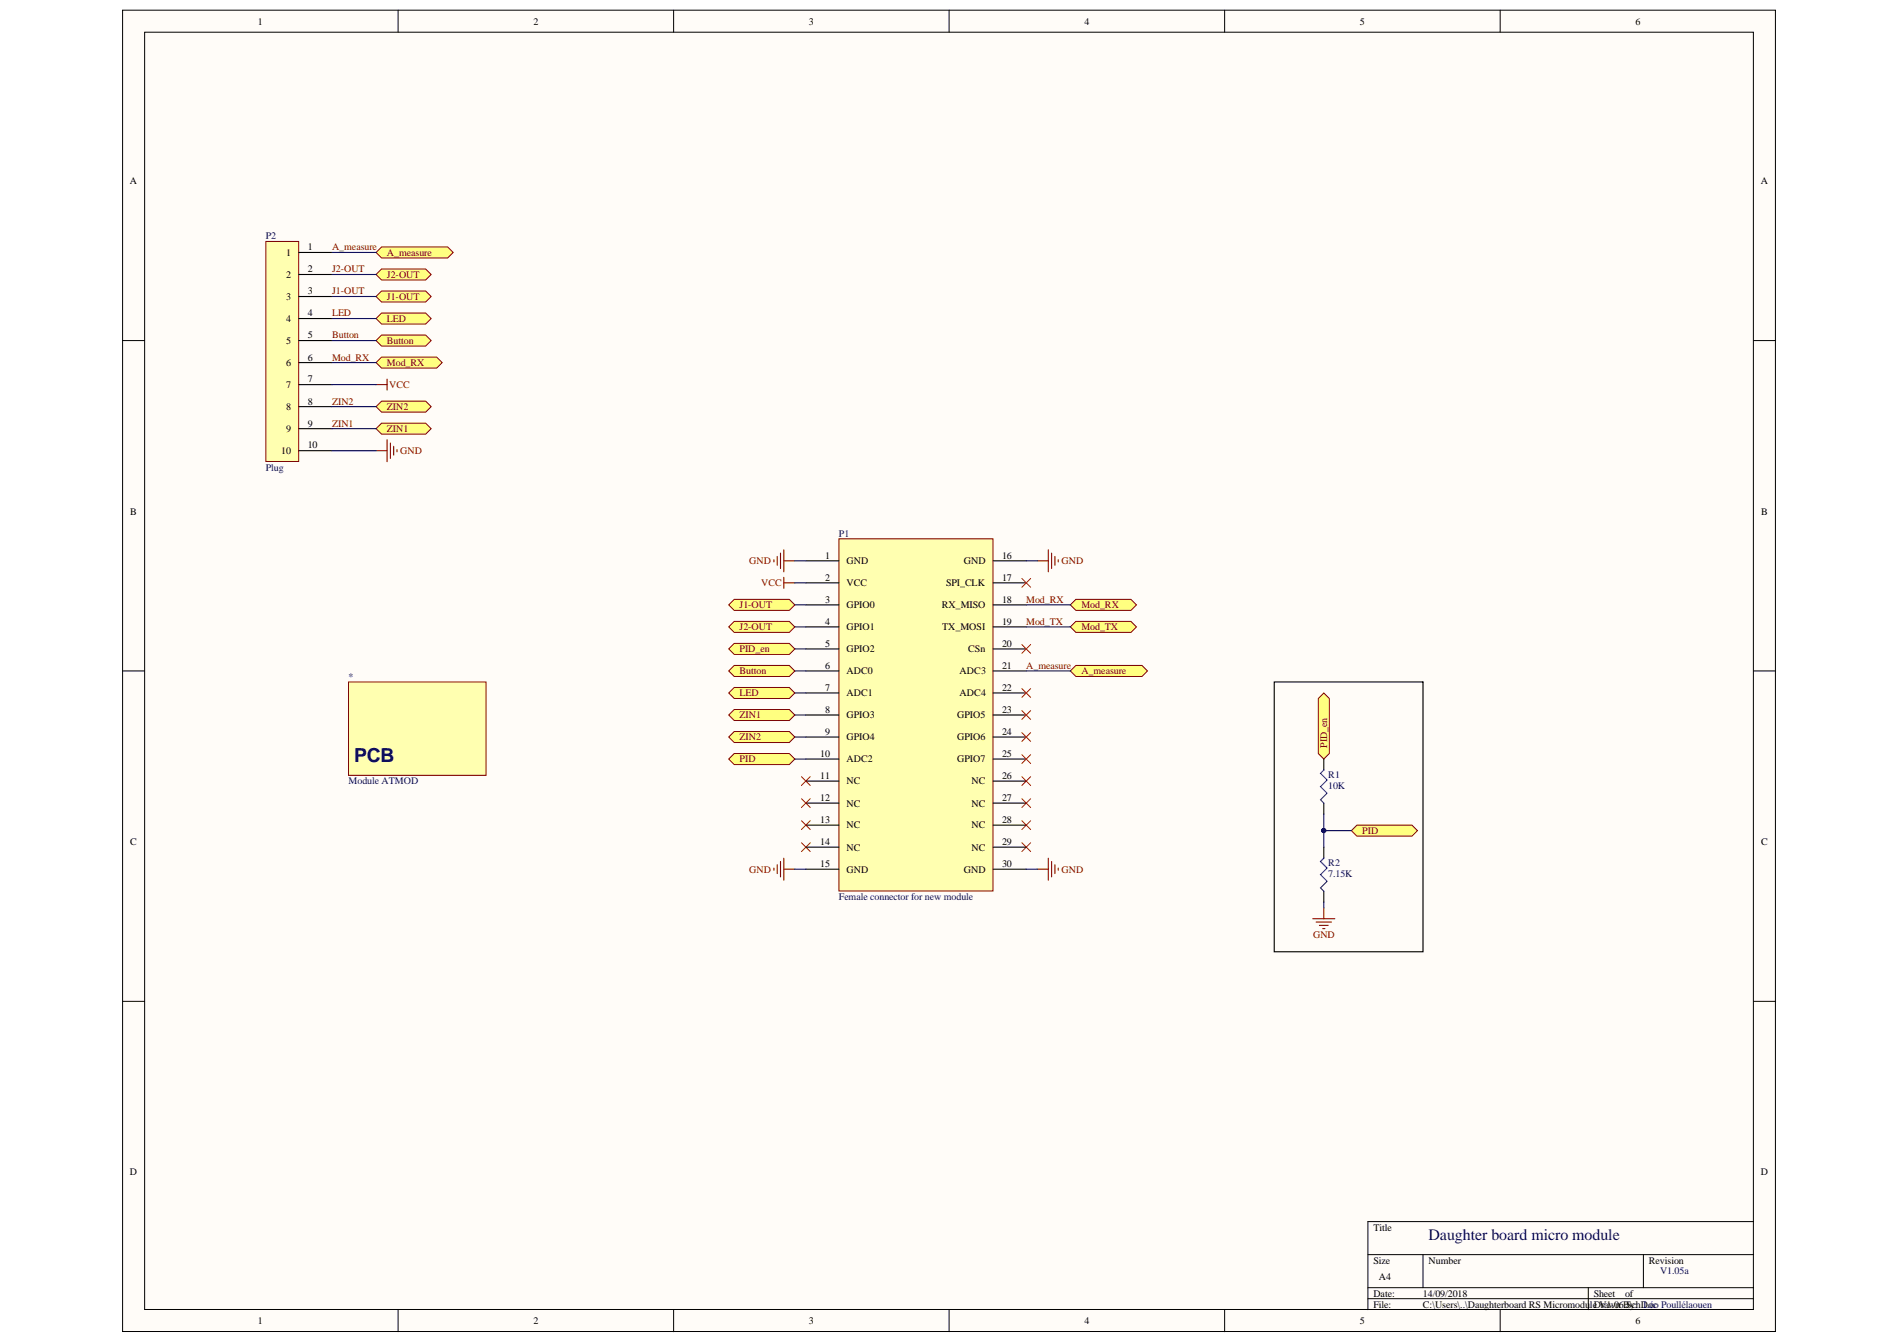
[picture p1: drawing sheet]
<svg xmlns="http://www.w3.org/2000/svg" width="297mm" height="210mm" viewBox="0 0 297 210" stroke-linecap="round" stroke-linejoin="round" font-family="sans-serif">
<g fill="#fffcf8" stroke="#000" stroke-width=".16">
<path d="M19.2 1.6h258.2v206.4h-258.2z"/>
<path d="M22.6 5h251.4v199.5h-251.4z"/>
</g>
<g fill="none" stroke="#000" stroke-width=".16">
<path d="M62.2 1.6v3.4M105.3 1.6v3.4M148.3 1.6v3.4M191.4 1.6v3.4M234.4 1.6v3.4M19.2 53.2h3.4M274 53.2h3.5M19.2 104.8h3.4M274 104.8h3.5M19.2 156.4h3.4M274 156.4h3.5M213.7 195.9h60.3"/>
<path d="M222.3 195.9v5.2M256.8 195.9v5.2M274 190.8h-60.3v13.7M62.2 204.5v3.5M105.3 204.5v3.5M148.3 204.5v3.5M191.4 204.5v3.5M213.7 201.1h60.3M213.7 202.8h60.3M234.4 204.5v3.5M248.2 201.1v3.4"/>
</g>
<path d="M58.8 70.4h1.7M60.5 68.7v3.4M61 69.2v2.4M61.5 69.7v1.4M62 70.2v.4" fill="none" stroke="#800000" stroke-width=".17"/>
<g fill="#ffff80" stroke="#800000" stroke-width=".16">
<path d="M58.8 49.7l.8-.8h6.9l.9 .8-.9 .9h-6.9z" fill-rule="evenodd"/>
<path d="M58.8 46.3l.8-.9h6.9l.9 .9-.9 .9h-6.9z" fill-rule="evenodd"/>
<path d="M58.8 42.9l.8-.9h6.9l.9 .9-.9 .8h-6.9z" fill-rule="evenodd"/>
<path d="M58.8 53.2l.8-.9h6.9l.9 .9-.9 .8h-6.9z" fill-rule="evenodd"/>
</g>
<path d="M60.5 59.2v1.7M58.8 60.1h1.7" fill="none" stroke="#800000" stroke-width=".17"/>
<g fill="#ffff80" stroke="#800000" stroke-width=".16">
<path d="M58.8 66.9l.8-.8h6.9l.9 .8-.9 .9h-6.9z" fill-rule="evenodd"/>
<path d="M58.8 63.5l.8-.9h6.9l.9 .9-.9 .9h-6.9z" fill-rule="evenodd"/>
</g>
<g fill="none" stroke="#800000" stroke-width=".17">
<path d="M120.9 87.4v.4M121.4 86.9v1.4M122 86.4v2.4M122.5 85.9v3.4M122.5 90.2v1.7M122.5 87.6h1.7M122.5 91h1.7M162.1 87.6h1.7M163.8 85.9v3.4M164.3 86.4v2.4M164.8 86.9v1.4M165.4 87.4v.4"/>
<path d="M120.9 135.6v.3M121.4 135.1v1.3M122 134.5v2.5M122.5 134v3.5M122.5 135.7h1.7M162.1 135.7h1.7M163.8 134v3.5M164.3 134.5v2.5M164.8 135.1v1.3M165.4 135.6v.3"/>
</g>
<g fill="none" stroke="#f00" stroke-width=".16">
<path d="M125.2 131.6l1.4 1.4M125.2 128.2l1.4 1.4M125.2 124.7l1.4 1.4M125.2 121.3l1.4 1.4M126.6 131.6l-1.4 1.4M126.6 128.2l-1.4 1.4M126.6 124.7l-1.4 1.4M126.6 121.3l-1.4 1.4M159.7 124.7l1.3 1.4M159.7 128.2l1.3 1.4M159.7 131.6l1.3 1.4M159.7 121.3l1.3 1.4"/>
<path d="M161 124.7l-1.3 1.4M161 128.2l-1.3 1.4M161 131.6l-1.3 1.4M161 121.3l-1.3 1.4"/>
</g>
<g fill="#ffff80" stroke="#800000" stroke-width=".16">
<path d="M113.9 108.2l.8-.8h8.6l.9 .8-.9 .9h-8.6z" fill-rule="evenodd"/>
<path d="M113.9 94.5l.8-.9h8.6l.9 .9-.9 .8h-8.6z" fill-rule="evenodd"/>
<path d="M113.9 97.9l.8-.9h8.6l.9 .9-.9 .9h-8.6z" fill-rule="evenodd"/>
<path d="M113.9 104.8l.8-.9h8.6l.9 .9-.9 .8h-8.6z" fill-rule="evenodd"/>
<path d="M113.9 111.7l.8-.9h8.6l.9 .9-.9 .8h-8.6z" fill-rule="evenodd"/>
<path d="M113.9 115.1l.8-.9h8.6l.9 .9-.9 .9h-8.6z" fill-rule="evenodd"/>
<path d="M113.9 101.3l.8-.8h8.6l.9 .8-.9 .9h-8.6z" fill-rule="evenodd"/>
<path d="M113.9 118.5l.8-.8h8.6l.9 .8-.9 .9h-8.6z" fill-rule="evenodd"/>
<path d="M206 109.1l.9-.9 .8 .9v8.6l-.8 .8-.9-.8z" fill-rule="evenodd"/>
<path d="M211.2 129.7l.8-.8h8.6l.9 .8-.9 .9h-8.6z" fill-rule="evenodd"/>
</g>
<path d="M205.1 143.5h3.5M205.6 144h2.5M206.2 144.5h1.3M206.7 145h.3M206.9 141.8v1.7" fill="none" stroke="#800000" stroke-width=".17"/>
<path d="M199.1 106.5h23.2v42.1h-23.2z" fill="none" stroke="#000" stroke-width=".17"/>
<path d="M41.5 37.7h5.2v34.4h-5.2z" fill="#ffffb0" stroke="#800000" stroke-width=".16"/>
<path d="M46.7 39.4h5.2M46.7 42.9h5.2M46.7 46.3h5.2M46.7 49.7h5.2M46.7 53.2h5.2M46.7 56.6h5.2M46.7 60.1h5.2M46.7 63.5h5.2M46.7 66.9h5.2M46.7 70.4h5.2" fill="none" stroke="#000" stroke-width=".17"/>
<g fill="#ffff80" stroke="#800000" stroke-width=".16">
<path d="M167.2 97.9l.9-.9h8.6l.9 .9-.9 .9h-8.6z" fill-rule="evenodd"/>
<path d="M167.2 94.5l.9-.9h8.6l.9 .9-.9 .8h-8.6z" fill-rule="evenodd"/>
<path d="M58.8 56.6l.8-.8h8.6l.9 .8-.9 .9h-8.6z" fill-rule="evenodd"/>
</g>
<path d="M131.1 84.1h24.1v55.1h-24.1z" fill="#ffffb0" stroke="#800000" stroke-width=".16"/>
<g fill="none" stroke="#000" stroke-width=".17">
<path d="M125.9 87.6h5.2M125.9 91h5.2M125.9 94.5h5.2M125.9 97.9h5.2M155.2 87.6h5.2M155.2 91h5.2M155.2 94.5h5.2M155.2 97.9h5.2M125.9 101.3h5.2M125.9 104.8h5.2M125.9 108.2h5.2M125.9 111.7h5.2"/>
<path d="M125.9 115.1h5.2M125.9 118.5h5.2M155.2 101.3h5.2M155.2 104.8h5.2M155.2 108.2h5.2M155.2 111.7h5.2M155.2 115.1h5.2M155.2 118.5h5.2M206.9 118.5v1.8M125.9 122h5.2M125.9 125.4h5.2M125.9 128.9h5.2"/>
<path d="M125.9 132.3h5.2M125.9 135.7h5.2M155.2 122h5.2M155.2 125.4h5.2M155.2 128.9h5.2M155.2 132.3h5.2M155.2 135.7h5.2M206.9 125.4v1.7"/>
</g>
<g fill="none" stroke="#000080" stroke-width=".17">
<path d="M51.9 53.2h6.9M51.9 49.7h6.9M51.9 46.3h6.9M51.9 42.9h6.9M51.9 56.6h6.9M51.9 60.1h6.9M51.9 70.4h6.9M51.9 63.5h6.9M51.9 66.9h6.9M124.2 87.6h1.7M124.2 91h1.7M124.2 94.5h1.7"/>
<path d="M124.2 97.9h1.7M160.4 87.6h1.7M160.4 94.5h6.8M160.4 97.9h6.8M124.2 111.7h1.7M124.2 115.1h1.7M124.2 101.3h1.7M124.2 104.8h1.7M124.2 108.2h1.7M124.2 118.5h1.7M124.2 135.7h1.7M160.4 135.7h1.7"/>
<path d="M206.9 127.1v5.2M206.9 129.7h4.3M206.9 140.9v.9"/>
</g>
<circle cx="206.8" cy="129.7" r=".33" fill="#000080" stroke="#000080" stroke-width=".16"/>
<path d="M206.9 120.3l-.6 .5 1.1 1-1.1 1 1.1 1.1-1.1 1 .6 .5" fill="none" stroke="#00f" stroke-width=".17"/>
<path d="M159.7 90.3l1.3 1.4M161 90.3l-1.3 1.4M159.7 111l1.3 1.4M159.7 114.4l1.3 1.4M159.7 117.9l1.3 1.3M159.7 107.5l1.3 1.4M159.7 100.7l1.3 1.3M161 111l-1.3 1.4M161 114.4l-1.3 1.4M161 117.9l-1.3 1.3M161 107.5l-1.3 1.4M161 100.7l-1.3 1.3" fill="none" stroke="#f00" stroke-width=".16"/>
<path d="M54.5 106.5h21.4v14.6h-21.4z" fill="#ffffb0" stroke="#800000" stroke-width=".16"/>
<path d="M206.9 132.3v1.7M206.9 139.2v1.7" fill="none" stroke="#000" stroke-width=".17"/>
<path d="M206.9 134l-.6 .5 1.1 1.1-1.1 1 1.1 1-1.1 1.1 .6 .5" fill="none" stroke="#00f" stroke-width=".17"/>
<path d="M58.8 39.4l.8-.8h10.4l.8 .8-.8 .9h-10.4z" fill-rule="evenodd" fill="#ffff80" stroke="#800000" stroke-width=".16"/>
<path d="M51.9 39.4h6.9" fill="none" stroke="#000080" stroke-width=".17"/>
<path d="M167.2 104.8l.9-.9h10.3l.9 .9-.9 .8h-10.3z" fill-rule="evenodd" fill="#ffff80" stroke="#800000" stroke-width=".16"/>
<path d="M160.4 104.8h6.8" fill="none" stroke="#000080" stroke-width=".17"/>
<text font-size="3" fill="#000080" x="55.3" y="119">PCB</text>
<text font-size="2.5" fill="#000080" x="223.2" y="193.7">Daughter board micro module</text>
<g font-size="1.6">
<text x="40.3" y="3.8">1</text>
<text x="83.3" y="3.8">2</text>
<text x="126.4" y="3.8">3</text>
<text x="169.4" y="3.8">4</text>
<text x="212.5" y="3.8">5</text>
<text x="255.5" y="3.8">6</text>
<text x="20.3" y="28.8">A</text>
<text x="275.2" y="28.8">A</text>
<text x="44.7" y="40">1</text>
<text x="48.1" y="39.1">1</text>
<text x="44.7" y="43.4">2</text>
<text x="44.7" y="46.8">3</text>
<text x="48.1" y="42.5">2</text>
<text x="48.1" y="46">3</text>
<text x="44.7" y="50.3">4</text>
<text x="44.7" y="53.7">5</text>
<text x="48.1" y="49.4">4</text>
<text x="48.1" y="52.8">5</text>
<text x="44.7" y="57.2">6</text>
<text x="48.1" y="56.3">6</text>
<text x="48.1" y="59.7">7</text>
<text x="44.7" y="60.6">7</text>
<text x="44.7" y="64">8</text>
<text x="48.1" y="63.2">8</text>
<text x="43.9" y="70.9">10</text>
<text x="44.7" y="67.5">9</text>
<text x="48.1" y="66.6">9</text>
<text x="48.1" y="70">10</text>
<text x="20.3" y="80.4">B</text>
<text x="275.2" y="80.4">B</text>
<text x="128.9" y="87.3">1</text>
<text x="132.3" y="88.1">GND</text>
<text x="150.6" y="88.1">GND</text>
<text x="156.6" y="87.3">16</text>
<text x="128.9" y="90.7">2</text>
<text x="128.9" y="94.1">3</text>
<text x="132.3" y="91.5">VCC</text>
<text x="132.3" y="95">GPIO0</text>
<text x="147.2" y="95">RX_MISO</text>
<text x="147.8" y="91.5">SPI_CLK</text>
<text x="156.6" y="90.7">17</text>
<text x="156.6" y="94.1">18</text>
<text x="128.9" y="97.6">4</text>
<text x="128.9" y="101">5</text>
<text x="132.3" y="98.4">GPIO1</text>
<text x="132.3" y="101.9">GPIO2</text>
<text x="147.2" y="98.4">TX_MOSI</text>
<text x="151.3" y="101.9">CSn</text>
<text x="156.6" y="97.6">19</text>
<text x="156.6" y="101">20</text>
<text x="128.9" y="104.5">6</text>
<text x="128.9" y="107.9">7</text>
<text x="132.3" y="105.3">ADC0</text>
<text x="149.9" y="105.3">ADC3</text>
<text x="156.6" y="104.5">21</text>
<text x="156.6" y="107.9">22</text>
<text x="128.9" y="111.3">8</text>
<text x="132.3" y="108.8">ADC1</text>
<text x="132.3" y="112.2">GPIO3</text>
<text x="149.6" y="112.2">GPIO5</text>
<text x="149.9" y="108.8">ADC4</text>
<text x="156.6" y="111.3">23</text>
<text x="128.2" y="118.2">10</text>
<text x="128.9" y="114.8">9</text>
<text x="132.3" y="115.6">GPIO4</text>
<text x="132.3" y="119.1">ADC2</text>
<text x="149.6" y="115.6">GPIO6</text>
<text x="149.6" y="119.1">GPIO7</text>
<text x="156.6" y="114.8">24</text>
<text x="156.6" y="118.2">25</text>
<text x="128.2" y="121.7">11</text>
<text x="128.2" y="125.1">12</text>
<text x="132.3" y="122.5">NC</text>
<text x="132.3" y="126">NC</text>
<text x="151.8" y="122.5">NC</text>
<text x="151.8" y="126">NC</text>
<text x="156.6" y="121.7">26</text>
<text x="156.6" y="125.1">27</text>
<text x="20.3" y="132">C</text>
<text x="128.2" y="128.5">13</text>
<text x="128.2" y="132">14</text>
<text x="132.3" y="129.4">NC</text>
<text x="151.8" y="129.4">NC</text>
<text x="156.6" y="128.5">28</text>
<text x="156.6" y="132">29</text>
<text x="275.2" y="132">C</text>
<text x="128.2" y="135.4">15</text>
<text x="132.3" y="132.8">NC</text>
<text x="132.3" y="136.3">GND</text>
<text x="150.6" y="136.3">GND</text>
<text x="151.8" y="132.8">NC</text>
<text x="156.6" y="135.4">30</text>
<text x="20.3" y="183.6">D</text>
<text x="275.2" y="183.6">D</text>
<text x="214.6" y="192.2">Title</text>
<text x="214.6" y="197.3">Size</text>
<text x="223.2" y="197.3">Number</text>
<text x="257.6" y="197.3">Revision</text>
<text x="214.6" y="202.5">Date:</text>
<text x="215.4" y="199.9">A4</text>
<text x="222.3" y="202.5">14/09/2018</text>
<text x="249" y="202.5">Sheet</text>
<text x="253.9" y="202.5">of</text>
<text x="40.3" y="206.8">1</text>
<text x="83.3" y="206.8">2</text>
<text x="126.4" y="206.8">3</text>
<text x="169.4" y="206.8">4</text>
<text x="212.5" y="206.8">5</text>
<text x="214.6" y="204.2">File:</text>
<text x="222.3" y="204.2">C:\Users\..\Daughterboard RS Micromodu</text>
<text x="248.4" y="204.2">leDrawn .SchDoc</text>
<text x="249.9" y="204.2">V1.06By: Léo Poullélaouen</text>
<text x="255.5" y="206.8">6</text>
</g>
<g font-size="1.6" fill="#000080">
<text x="41.5" y="37.4">P2</text>
<text x="41.5" y="73.5">Plug</text>
<text x="131.1" y="83.8">P1</text>
<text x="54.5" y="106.2">*</text>
<text x="54.5" y="122.5">Module ATMOD</text>
<text x="207.5" y="121.5">R1</text>
<text x="207.5" y="123.2">10K</text>
<text x="207.5" y="135.3">R2</text>
<text x="207.5" y="136.9">7.15K</text>
<text x="131.1" y="140.6">Female connector for new module</text>
<text x="259.4" y="199">V1.05a</text>
</g>
<g font-size="1.6" fill="#800000">
<text x="51.9" y="39.1">A_measure</text>
<text x="60.5" y="40">A_measure</text>
<text x="51.9" y="42.5">J2-OUT</text>
<text x="51.9" y="46">J1-OUT</text>
<text x="60.5" y="46.8">J1-OUT</text>
<text x="60.5" y="43.4">J2-OUT</text>
<text x="51.9" y="49.4">LED</text>
<text x="51.9" y="52.8">Button</text>
<text x="60.5" y="50.3">LED</text>
<text x="60.5" y="53.7">Button</text>
<text x="51.9" y="56.3">Mod_RX</text>
<text x="60.5" y="57.2">Mod_RX</text>
<text x="51.9" y="63.2">ZIN2</text>
<text x="60.5" y="64">ZIN2</text>
<text x="60.8" y="60.6">VCC</text>
<text x="51.9" y="66.6">ZIN1</text>
<text x="60.5" y="67.5">ZIN1</text>
<text x="62.5" y="70.9">GND</text>
<text x="117" y="88.1">GND</text>
<text x="165.9" y="88.1">GND</text>
<text x="115.6" y="95">J1-OUT</text>
<text x="119" y="91.5">VCC</text>
<text x="160.3" y="94.1">Mod_RX</text>
<text x="169" y="95">Mod_RX</text>
<text x="115.6" y="98.4">J2-OUT</text>
<text x="115.6" y="101.9">PID_en</text>
<text x="160.3" y="97.6">Mod_TX</text>
<text x="169" y="98.4">Mod_TX</text>
<text x="115.6" y="105.3">Button</text>
<text x="160.3" y="104.5">A_measure</text>
<text x="169" y="105.3">A_measure</text>
<text x="115.6" y="108.8">LED</text>
<text x="115.6" y="112.2">ZIN1</text>
<text x="115.6" y="115.6">ZIN2</text>
<text x="115.6" y="119.1">PID</text>
<text x="207.4" y="116.8" transform="rotate(-90 207.4 116.8)">PID_en</text>
<text x="212.9" y="130.3">PID</text>
<text x="117" y="136.3">GND</text>
<text x="165.9" y="136.3">GND</text>
<text x="205.2" y="146.6">GND</text>
</g>
</svg>
